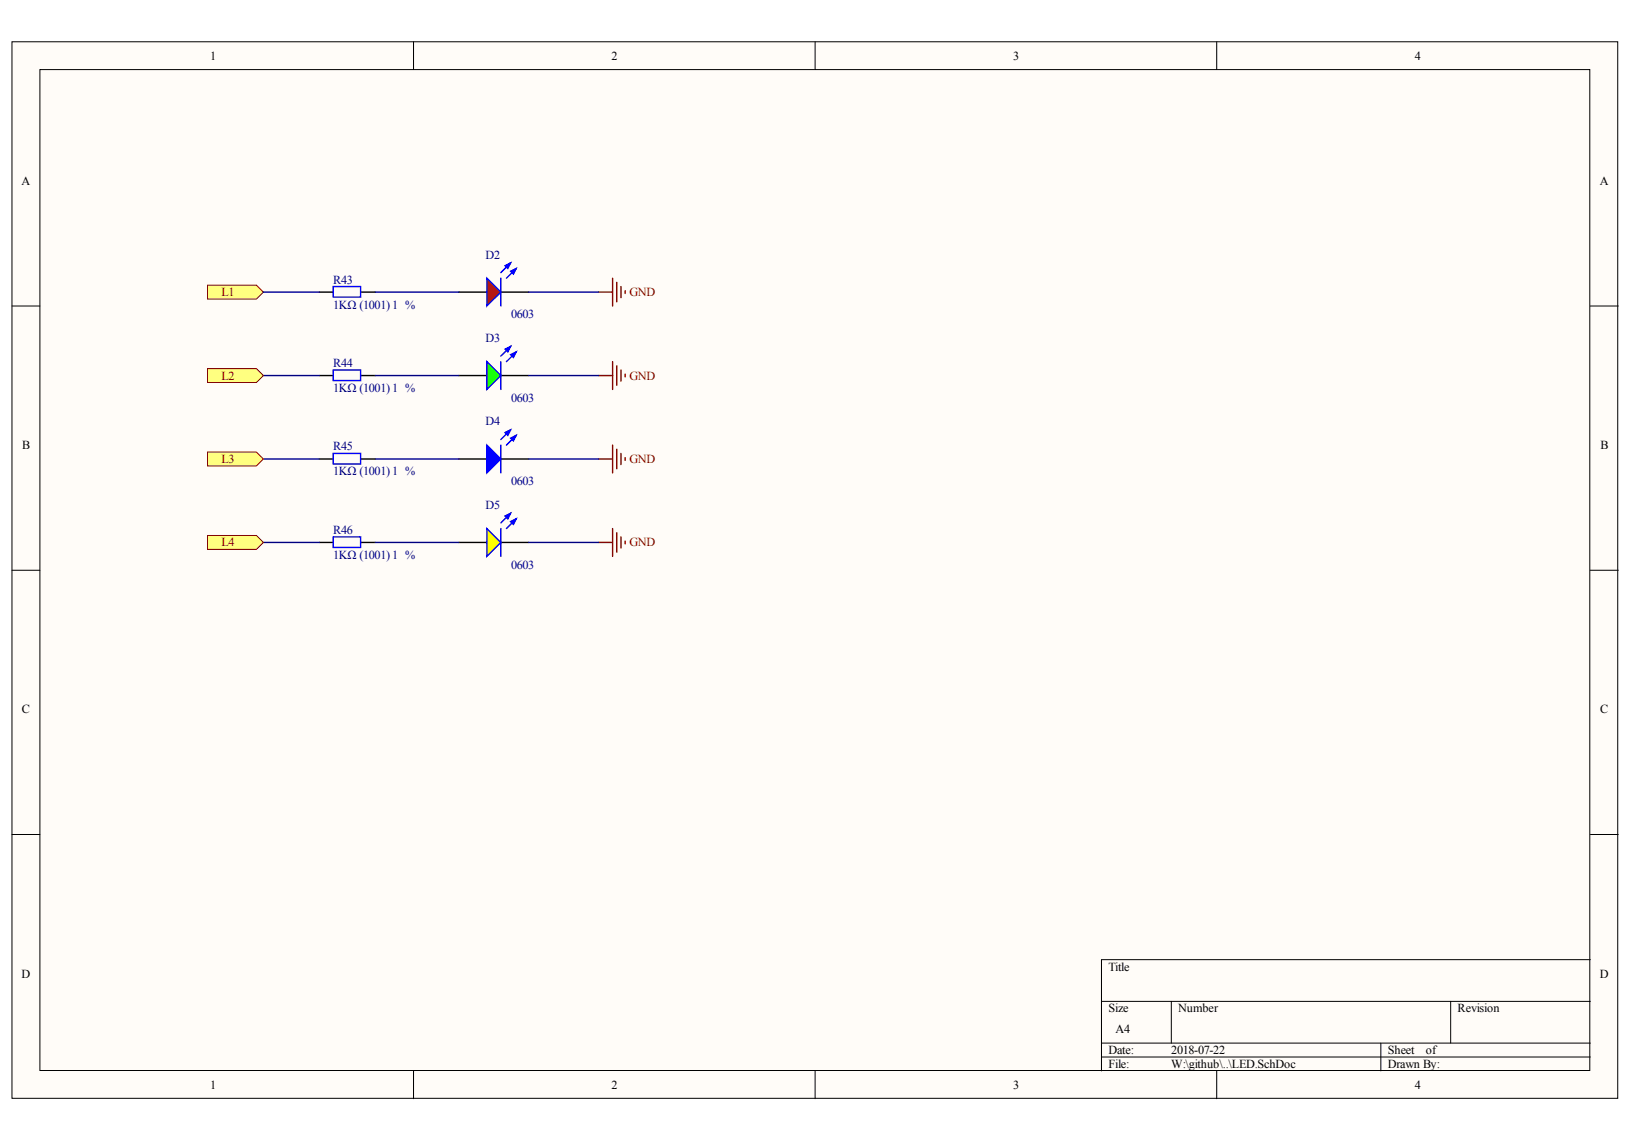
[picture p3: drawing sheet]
<svg xmlns="http://www.w3.org/2000/svg" width="288mm" height="202mm" viewBox="0 0 288 202" stroke-linecap="round" stroke-linejoin="round" font-family="sans-serif">
<g fill="#fffcf8" stroke="#000" stroke-width=".18">
<path d="M2.1 7.4h283.1v186.2h-283.1z"/>
<path d="M7 12.3h273.3v176.4h-273.3z"/>
</g>
<g fill="none" stroke="#000" stroke-width=".18">
<path d="M72.9 7.4v4.9M143.7 7.4v4.9M214.5 7.4v4.9M2.1 53.9h4.9M280.3 53.9h5M2.1 100.5h4.9M280.3 100.5h5M2.1 147.1h4.9M280.3 147.1h5M194.2 176.5h86.1M206.5 176.5v7.3M255.7 176.5v7.3"/>
<path d="M280.3 169.1h-86.1v19.6M72.9 188.7v4.9M143.7 188.7v4.9M194.2 183.8h86.1M194.2 186.3h86.1M214.5 188.7v4.9M243.4 183.8v4.9"/>
</g>
<path d="M36.6 50.3h8.6l1.2 1.2-1.2 1.2h-8.6z" fill-rule="evenodd" fill="#ffff80" stroke="#800000" stroke-width=".18"/>
<path d="M56.3 51.5h2.4M63.7 51.5h2.4M80.9 51.5h4.9M88.3 51.5h4.9" fill="none" stroke="#000" stroke-width=".25"/>
<path d="M58.7 50.5h4.9v1.9h-4.9z" fill="none" stroke="#00f" stroke-width=".25"/>
<path d="M85.8 49l2.5 2.5-2.5 2.4z" fill="#f00" stroke="#00f" stroke-width=".25"/>
<path d="M88.3 49v4.9M90 46.3l-1.7 1.7M91 47.3l-1.7 1.7M58.7 65.2h4.9v1.9h-4.9z" fill="none" stroke="#00f" stroke-width=".25"/>
<g fill="#00f" stroke="#00f" stroke-width=".25">
<path d="M90 47.8l1-.5-.5 1z"/>
<path d="M89 46.8l1-.5-.5 1z"/>
</g>
<path d="M105.5 51.5h2.5M108 49v4.9M108.7 49.8v3.4M109.5 50.5v2M110.2 51.2v.5" fill="none" stroke="#800000" stroke-width=".25"/>
<path d="M46.4 51.5h9.9M66.1 51.5h14.8M93.2 51.5h12.3" fill="none" stroke="#000080" stroke-width=".25"/>
<path d="M56.3 66.2h2.4M63.7 66.2h2.4M80.9 66.2h4.9M88.3 66.2h4.9" fill="none" stroke="#000" stroke-width=".25"/>
<path d="M85.8 63.7l2.5 2.5-2.5 2.4z" fill="#0f0" stroke="#00f" stroke-width=".25"/>
<path d="M58.7 79.9h4.9v1.9h-4.9zM88.3 63.7v4.9M88.3 78.4v4.9M90 61l-1.7 1.8M90 75.7l-1.7 1.8M91 62l-1.7 1.7M91 76.7l-1.7 1.7M58.7 94.6h4.9v1.9h-4.9z" fill="none" stroke="#00f" stroke-width=".25"/>
<g fill="#00f" stroke="#00f" stroke-width=".25">
<path d="M90 62.5l1-.5-.5 1z"/>
<path d="M89 61.5l1-.5-.5 1z"/>
<path d="M85.8 78.4l2.5 2.5-2.5 2.4z"/>
<path d="M90 77.2l1-.5-.5 1z"/>
<path d="M89 76.2l1-.5-.5 1z"/>
</g>
<path d="M105.5 66.2h2.5M108 63.7v4.9M108 78.4v4.9M108.7 64.5v3.4M108.7 79.2v3.4M109.5 65.2v2M109.5 79.9v2M110.2 65.9v.5M105.5 80.9h2.5M110.2 80.6v.5" fill="none" stroke="#800000" stroke-width=".25"/>
<path d="M46.4 66.2h9.9M66.1 66.2h14.8M93.2 66.2h12.3M46.4 80.9h9.9M66.1 80.9h14.8M93.2 80.9h12.3" fill="none" stroke="#000080" stroke-width=".25"/>
<path d="M56.3 80.9h2.4M56.3 95.6h2.4M63.7 80.9h2.4M63.7 95.6h2.4M80.9 80.9h4.9M80.9 95.6h4.9M88.3 80.9h4.9M88.3 95.6h4.9" fill="none" stroke="#000" stroke-width=".25"/>
<path d="M85.8 93.1l2.5 2.5-2.5 2.4z" fill="#ff0" stroke="#00f" stroke-width=".25"/>
<path d="M88.3 93.1v4.9M90 90.5l-1.7 1.7M91 91.4l-1.7 1.7" fill="none" stroke="#00f" stroke-width=".25"/>
<g fill="#00f" stroke="#00f" stroke-width=".25">
<path d="M90 91.9l1-.5-.5 1z"/>
<path d="M89 90.9l1-.4-.5 .9z"/>
</g>
<path d="M105.5 95.6h2.5M108 93.1v4.9M108.7 93.9v3.4M109.5 94.6v2M110.2 95.4v.4" fill="none" stroke="#800000" stroke-width=".25"/>
<path d="M46.4 95.6h9.9M66.1 95.6h14.8M93.2 95.6h12.3" fill="none" stroke="#000080" stroke-width=".25"/>
<g fill="#ffff80" stroke="#800000" stroke-width=".18">
<path d="M36.6 65h8.6l1.2 1.2-1.2 1.2h-8.6z" fill-rule="evenodd"/>
<path d="M36.6 79.7h8.6l1.2 1.2-1.2 1.2h-8.6z" fill-rule="evenodd"/>
<path d="M36.6 94.4h8.6l1.2 1.2-1.2 1.2h-8.6z" fill-rule="evenodd"/>
</g>
<g font-size="2.2">
<text x="37" y="10.5">1</text>
<text x="107.8" y="10.5">2</text>
<text x="178.6" y="10.5">3</text>
<text x="249.4" y="10.5">4</text>
<text x="3.8" y="32.6">A</text>
<text x="282" y="32.6">A</text>
<text x="3.9" y="79.1">B</text>
<text x="282.1" y="79.1">B</text>
<text x="3.9" y="125.7">C</text>
<text x="282.1" y="125.7">C</text>
<text x="3.8" y="172.3">D</text>
<text x="195.4" y="171">Title</text>
<text x="282" y="172.3">D</text>
<text x="195.4" y="178.4">Size</text>
<text x="207.7" y="178.4">Number</text>
<text x="257" y="178.4">Revision</text>
<text x="195.4" y="185.8">Date:</text>
<text x="196.6" y="182.1">A4</text>
<text x="206.5" y="185.8">2018-07-22</text>
<text x="244.6" y="185.8">Sheet</text>
<text x="251.4" y="185.8">of</text>
<text x="37" y="191.9">1</text>
<text x="107.8" y="191.9">2</text>
<text x="178.6" y="191.9">3</text>
<text x="195.4" y="188.2">File:</text>
<text x="206.5" y="188.2">W:\github\..\LED.SchDoc</text>
<text x="244.6" y="188.2">Drawn By:</text>
<text x="249.4" y="191.9">4</text>
</g>
<g font-size="2.2" fill="#000080">
<text x="85.6" y="45.6">D2</text>
<text x="58.7" y="50">R43</text>
<text x="58.7" y="54.4">1KΩ (1001) ¡À1 %</text>
<text x="90.1" y="56.1">0603</text>
<text x="58.7" y="64.7">R44</text>
<text x="85.6" y="60.3">D3</text>
<text x="58.7" y="69.1">1KΩ (1001) ¡À1 %</text>
<text x="90.1" y="70.8">0603</text>
<text x="85.6" y="75">D4</text>
<text x="58.7" y="79.4">R45</text>
<text x="58.7" y="83.8">1KΩ (1001) ¡À1 %</text>
<text x="85.6" y="89.7">D5</text>
<text x="90.1" y="85.5">0603</text>
<text x="58.7" y="94.1">R46</text>
<text x="58.7" y="98.5">1KΩ (1001) ¡À1 %</text>
<text x="90.1" y="100.2">0603</text>
</g>
<g font-size="2.2" fill="#800000">
<text x="39" y="52.2">L1</text>
<text x="110.9" y="52.2">GND</text>
<text x="39" y="66.9">L2</text>
<text x="110.9" y="66.9">GND</text>
<text x="39" y="81.6">L3</text>
<text x="110.9" y="81.6">GND</text>
<text x="39" y="96.3">L4</text>
<text x="110.9" y="96.3">GND</text>
</g>
</svg>
